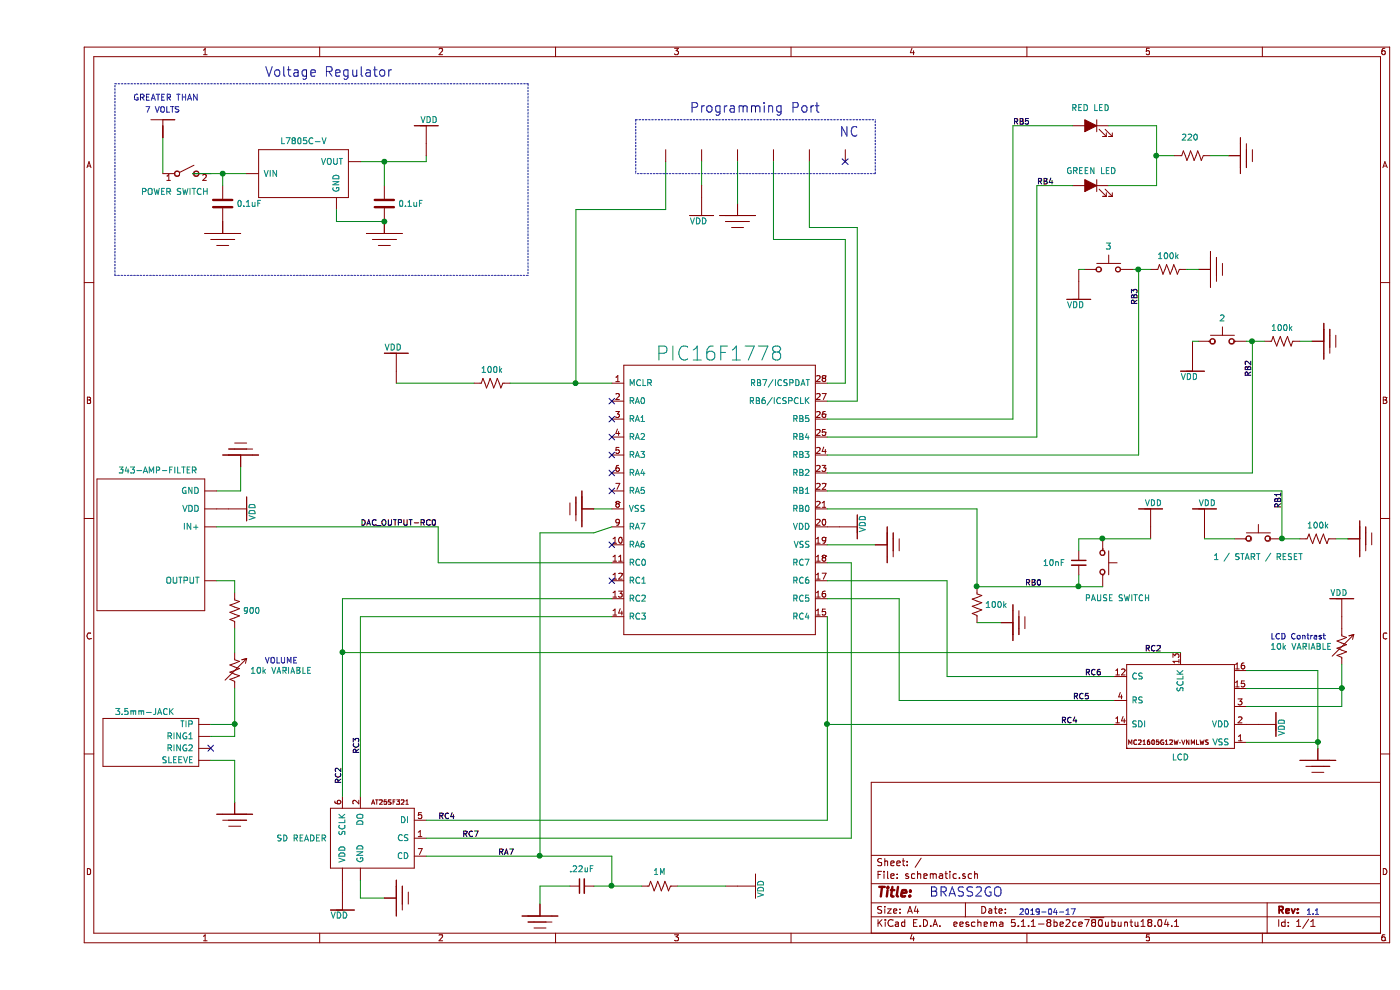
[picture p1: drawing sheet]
EESchema Schematic File Version 4
LIBS:schematic-cache
EELAYER 29 0
EELAYER END
$Descr A4 11693 8268
encoding utf-8
Sheet 1 1
Title ""
Date ""
Rev ""
Comp ""
Comment1 ""
Comment2 ""
Comment3 ""
Comment4 ""
$EndDescr
Wire Wire Line
	1050 1150 1050 1450
Wire Wire Line
	2700 1350 2900 1350
Wire Wire Line
	3250 1350 3250 1300
Text Notes 800  850  0    50   ~ 0
GREATER THAN
$Comp
L schematic-rescue:C-device C1
U 1 1
P 1550 1700
F 0 "C1" H 1665 1746 50  0001 L CNN
F 1 "0.1uF" H 1665 1700 50  0000 L CNN
F 2 "" H 1588 1550 50  0001 C CNN
F 3 "~" H 1550 1700 50  0001 C CNN
	1    1550 1700
	1    0    0    -1  
$EndComp
Connection ~ 1550 1450
Wire Wire Line
	1550 1450 1750 1450
$Comp
L schematic-rescue:C-device C2
U 1 1
P 2900 1700
F 0 "C2" H 3015 1746 50  0001 L CNN
F 1 "0.1uF" H 3015 1700 50  0000 L CNN
F 2 "" H 2938 1550 50  0001 C CNN
F 3 "~" H 2900 1700 50  0001 C CNN
	1    2900 1700
	1    0    0    -1  
$EndComp
Connection ~ 2900 1350
Wire Wire Line
	2900 1350 3250 1350
Text Notes 1900 650  0    79   ~ 0
Voltage Regulator
$Comp
L schematic-rescue:LED_ALT-device D?
U 1 1
P 8800 1050
F 0 "D?" H 8793 1266 50  0001 C CNN
F 1 "RED LED" H 8800 1200 50  0000 C CNN
F 2 "" H 8800 1050 50  0001 C CNN
F 3 "~" H 8800 1050 50  0001 C CNN
	1    8800 1050
	-1   0    0    -1  
$EndComp
$Comp
L schematic-rescue:LED_ALT-device D?
U 1 1
P 8800 1550
F 0 "D?" H 8793 1766 50  0001 C CNN
F 1 "GREEN LED" H 8793 1675 50  0000 C CNN
F 2 "" H 8800 1550 50  0001 C CNN
F 3 "~" H 8800 1550 50  0001 C CNN
	1    8800 1550
	-1   0    0    -1  
$EndComp
$Comp
L schematic-rescue:PIC16F1778-pic U?
U 1 1
P 5700 2900
F 0 "U?" H 5700 2915 50  0001 C CNN
F 1 "PIC16F1778" H 5700 2850 118 0000 C CNN
F 2 "" H 5700 2900 50  0001 C CNN
F 3 "" H 5700 2900 50  0001 C CNN
	1    5700 2900
	1    0    0    -1  
$EndComp
$Comp
L schematic-rescue:L7805C-V-pic U?
U 1 1
P 2250 1350
F 0 "U?" H 2225 1615 50  0001 C CNN
F 1 "L7805C-V" H 2225 1523 50  0000 C CNN
F 2 "" H 2250 1350 50  0001 C CNN
F 3 "" H 2250 1350 50  0001 C CNN
	1    2250 1350
	1    0    0    -1  
$EndComp
$Comp
L schematic-rescue:7V-pic #U0101
U 1 1
P 1050 850
F 0 "#U0101" H 1178 663 50  0001 L CNN
F 1 "7V" H 1000 800 50  0001 L CNN
F 2 "" H 1050 850 50  0001 C CNN
F 3 "" H 1050 850 50  0001 C CNN
	1    1050 850 
	1    0    0    -1  
$EndComp
$Comp
L schematic-rescue:GND-pic #U0102
U 1 1
P 1550 2150
F 0 "#U0102" H 1372 1896 50  0001 R CNN
F 1 "GND" H 1372 1942 50  0001 R CNN
F 2 "" H 1550 2150 50  0001 C CNN
F 3 "" H 1550 2150 50  0001 C CNN
	1    1550 2150
	-1   0    0    1   
$EndComp
$Comp
L schematic-rescue:GND-pic #U0103
U 1 1
P 2900 2150
F 0 "#U0103" H 2722 1896 50  0001 R CNN
F 1 "GND" H 2722 1987 50  0001 R CNN
F 2 "" H 2900 2150 50  0001 C CNN
F 3 "" H 2900 2150 50  0001 C CNN
	1    2900 2150
	-1   0    0    1   
$EndComp
$Comp
L schematic-rescue:VDD-pic #U0104
U 1 1
P 3250 900
F 0 "#U0104" H 3378 663 50  0001 L CNN
F 1 "VDD" H 3200 800 50  0000 L CNN
F 2 "" H 3250 900 50  0001 C CNN
F 3 "" H 3250 900 50  0001 C CNN
	1    3250 900 
	1    0    0    -1  
$EndComp
$Comp
L schematic-rescue:343-AMP-FILTER-pic U?
U 1 1
P 950 3850
F 0 "U?" H 1008 3865 50  0001 C CNN
F 1 "343-AMP-FILTER" H 1008 3773 50  0000 C CNN
F 2 "" H 950 3150 50  0001 C CNN
F 3 "" H 950 3150 50  0001 C CNN
	1    950  3850
	1    0    0    -1  
$EndComp
$Comp
L schematic-rescue:3.5mm-JACK-pic U?
U 1 1
P 900 6200
F 0 "U?" H 523 6159 50  0001 R CNN
F 1 "3.5mm-JACK" H 1150 5950 50  0000 R CNN
F 2 "" H 900 6200 50  0001 C CNN
F 3 "" H 900 6200 50  0001 C CNN
	1    900  6200
	1    0    0    1   
$EndComp
Wire Wire Line
	1550 1450 1550 1550
$Comp
L schematic-rescue:SD-pic U?
U 1 1
P 2800 7000
F 0 "U?" H 2422 7046 50  0001 R CNN
F 1 "SD READER" H 2422 7000 50  0000 R CNN
F 2 "" H 2800 7050 50  0001 C CNN
F 3 "" H 2800 7050 50  0001 C CNN
	1    2800 7000
	1    0    0    -1  
$EndComp
Wire Notes Line
	5000 1000 5000 1450
Wire Notes Line
	7000 1450 7000 1000
Wire Wire Line
	4800 3200 4500 3200
Wire Wire Line
	4500 3200 4500 1750
Wire Wire Line
	4500 1750 5250 1750
Wire Wire Line
	5250 1750 5250 1350
$Comp
L schematic-rescue:MCLR-pic U?
U 1 1
P 5250 1050
F 0 "U?" H 5250 1050 79  0001 C CNN
F 1 "MCLR" H 5250 950 79  0001 C CNN
F 2 "" H 5250 1050 79  0001 C CNN
F 3 "" H 5250 1050 79  0001 C CNN
	1    5250 1050
	1    0    0    -1  
$EndComp
$Comp
L schematic-rescue:MCLR-pic U?
U 1 1
P 5550 1050
F 0 "U?" H 5550 1050 79  0001 C CNN
F 1 "MCLR" H 5550 950 79  0001 C CNN
F 2 "" H 5550 1050 79  0001 C CNN
F 3 "" H 5550 1050 79  0001 C CNN
	1    5550 1050
	1    0    0    -1  
$EndComp
$Comp
L schematic-rescue:MCLR-pic U?
U 1 1
P 5850 1050
F 0 "U?" H 5850 1050 79  0001 C CNN
F 1 "MCLR" H 5850 950 79  0001 C CNN
F 2 "" H 5850 1050 79  0001 C CNN
F 3 "" H 5850 1050 79  0001 C CNN
	1    5850 1050
	1    0    0    -1  
$EndComp
$Comp
L schematic-rescue:MCLR-pic U?
U 1 1
P 6150 1050
F 0 "U?" H 6150 1050 79  0001 C CNN
F 1 "MCLR" H 6150 950 79  0001 C CNN
F 2 "" H 6150 1050 79  0001 C CNN
F 3 "" H 6150 1050 79  0001 C CNN
	1    6150 1050
	1    0    0    -1  
$EndComp
$Comp
L schematic-rescue:MCLR-pic U?
U 1 1
P 6450 1050
F 0 "U?" H 6450 1050 79  0001 C CNN
F 1 "MCLR" H 6450 950 79  0001 C CNN
F 2 "" H 6450 1050 79  0001 C CNN
F 3 "" H 6450 1050 79  0001 C CNN
	1    6450 1050
	1    0    0    -1  
$EndComp
$Comp
L schematic-rescue:MCLR-pic U?
U 1 1
P 6750 1050
F 0 "U?" H 6750 1050 79  0001 C CNN
F 1 "MCLR" H 6750 950 79  0001 C CNN
F 2 "" H 6750 1050 79  0001 C CNN
F 3 "" H 6750 1050 79  0001 C CNN
	1    6750 1050
	1    0    0    -1  
$EndComp
Wire Notes Line
	5000 1000 7000 1000
Wire Notes Line
	7000 1450 5000 1450
Text Notes 5450 950  0    79   ~ 0
Programming Port
Text Notes 6700 1150 0    79   ~ 0
NC
Wire Wire Line
	5550 1350 5550 1550
$Comp
L schematic-rescue:VDD-pic #U0105
U 1 1
P 5550 1950
F 0 "#U0105" H 5423 1621 50  0001 R CNN
F 1 "VDD" H 5600 1850 50  0000 R CNN
F 2 "" H 5550 1950 50  0001 C CNN
F 3 "" H 5550 1950 50  0001 C CNN
	1    5550 1950
	1    0    0    1   
$EndComp
$Comp
L schematic-rescue:GND-pic #U0106
U 1 1
P 5850 2000
F 0 "#U0106" H 5672 1746 50  0001 R CNN
F 1 "GND" H 5850 1850 50  0001 R CNN
F 2 "" H 5850 2000 50  0001 C CNN
F 3 "" H 5850 2000 50  0001 C CNN
	1    5850 2000
	1    0    0    1   
$EndComp
Wire Wire Line
	5850 1350 5850 1700
Wire Wire Line
	6600 3200 6750 3200
Wire Wire Line
	6750 3200 6750 2000
Wire Wire Line
	6750 2000 6150 2000
Wire Wire Line
	6150 2000 6150 1350
Wire Wire Line
	6600 3350 6850 3350
Wire Wire Line
	6850 3350 6850 1900
Wire Wire Line
	6850 1900 6450 1900
Wire Wire Line
	6450 1900 6450 1350
NoConn ~ 6750 1350
Wire Wire Line
	8950 1550 9350 1550
Wire Wire Line
	9350 1050 9350 1300
Wire Wire Line
	9350 1300 9500 1300
Connection ~ 9350 1300
Wire Wire Line
	9350 1300 9350 1550
Wire Wire Line
	8150 1050 8650 1050
Wire Wire Line
	8350 1550 8650 1550
$Comp
L schematic-rescue:R_US-device R?
U 1 1
P 9650 1300
F 0 "R?" V 9855 1300 50  0001 C CNN
F 1 "220 " V 9800 1300 50  0000 C CNN
F 2 "" V 9690 1290 50  0001 C CNN
F 3 "~" H 9650 1300 50  0001 C CNN
	1    9650 1300
	0    -1   -1   0   
$EndComp
$Comp
L schematic-rescue:GND-pic #U0107
U 1 1
P 10250 1300
F 0 "#U0107" H 10072 1046 50  0001 R CNN
F 1 "GND" H 10072 1137 50  0001 R CNN
F 2 "" H 10250 1300 50  0001 C CNN
F 3 "" H 10250 1300 50  0001 C CNN
	1    10250 1300
	0    1    -1   0   
$EndComp
Wire Wire Line
	9800 1300 9950 1300
Text Label 8150 1050 0    47   ~ 0
RB5
Text Label 8350 1550 0    47   ~ 0
RB4
Wire Wire Line
	6600 4100 10400 4100
$Comp
L schematic-rescue:VDD-pic #U0108
U 1 1
P 7000 4400
F 0 "#U0108" V 7046 4278 50  0001 L CNN
F 1 "VDD" H 6950 4300 50  0000 L CNN
F 2 "" H 7000 4400 50  0001 C CNN
F 3 "" H 7000 4400 50  0001 C CNN
	1    7000 4400
	0    1    -1   0   
$EndComp
$Comp
L schematic-rescue:GND-pic #U0109
U 1 1
P 7300 4550
F 0 "#U0109" V 7254 4478 50  0001 L CNN
F 1 "GND" V 7345 4478 50  0001 L CNN
F 2 "" H 7300 4550 50  0001 C CNN
F 3 "" H 7300 4550 50  0001 C CNN
	1    7300 4550
	0    1    1    0   
$EndComp
Wire Wire Line
	6600 4550 7000 4550
Wire Wire Line
	6600 4250 7850 4250
$Comp
L schematic-rescue:C_Small-device C?
U 1 1
P 8700 4700
F 0 "C?" H 8792 4746 50  0001 L CNN
F 1 "10nF" H 8400 4700 50  0000 L CNN
F 2 "" H 8700 4700 50  0001 C CNN
F 3 "~" H 8700 4700 50  0001 C CNN
	1    8700 4700
	1    0    0    -1  
$EndComp
$Comp
L schematic-rescue:SW_Push-Switch SW4
U 1 1
P 8900 4700
F 0 "SW4" V 8900 4850 50  0001 L CNN
F 1 "PAUSE SWITCH" V 8600 4550 50  0000 L CNN
F 2 "" H 8900 4900 50  0001 C CNN
F 3 "~" H 8900 4900 50  0001 C CNN
	1    8900 4700
	0    1    -1   0   
$EndComp
Wire Wire Line
	8900 4500 8700 4500
Wire Wire Line
	8700 4500 8700 4600
Wire Wire Line
	8700 4800 8700 4900
Connection ~ 8700 4900
Wire Wire Line
	8700 4900 8900 4900
$Comp
L schematic-rescue:GND-pic #U0110
U 1 1
P 11250 4500
F 0 "#U0110" V 11250 4428 50  0001 L CNN
F 1 "GND" V 11295 4428 50  0001 L CNN
F 2 "" H 11250 4500 50  0001 C CNN
F 3 "" H 11250 4500 50  0001 C CNN
	1    11250 4500
	0    1    1    0   
$EndComp
$Comp
L schematic-rescue:R_US-device R?
U 1 1
P 10700 4500
F 0 "R?" V 10495 4500 50  0001 C CNN
F 1 "100k" V 10587 4500 50  0000 C CNN
F 2 "" V 10740 4490 50  0001 C CNN
F 3 "~" H 10700 4500 50  0001 C CNN
	1    10700 4500
	0    1    1    0   
$EndComp
Wire Wire Line
	10400 4500 10550 4500
Wire Wire Line
	10850 4500 10950 4500
$Comp
L schematic-rescue:SW_Push-Switch SW1
U 1 1
P 10200 4500
F 0 "SW1" H 10200 4785 50  0001 C CNN
F 1 "1 / START / RESET" H 10200 4350 50  0000 C CNN
F 2 "" H 10200 4700 50  0001 C CNN
F 3 "~" H 10200 4700 50  0001 C CNN
	1    10200 4500
	1    0    0    -1  
$EndComp
Connection ~ 10400 4500
$Comp
L schematic-rescue:VDD-pic #U0111
U 1 1
P 9300 4100
F 0 "#U0111" V 9254 3978 50  0001 L CNN
F 1 "VDD" H 9250 4000 50  0000 L CNN
F 2 "" H 9300 4100 50  0001 C CNN
F 3 "" H 9300 4100 50  0001 C CNN
	1    9300 4100
	1    0    0    -1  
$EndComp
$Comp
L schematic-rescue:VDD-pic #U0112
U 1 1
P 9750 4100
F 0 "#U0112" H 9878 3863 50  0001 L CNN
F 1 "VDD" H 9700 4000 50  0000 L CNN
F 2 "" H 9750 4100 50  0001 C CNN
F 3 "" H 9750 4100 50  0001 C CNN
	1    9750 4100
	1    0    0    -1  
$EndComp
$Comp
L schematic-rescue:GND-pic #U0113
U 1 1
P 10000 2250
F 0 "#U0113" V 10000 2178 50  0001 L CNN
F 1 "GND" V 10045 2178 50  0001 L CNN
F 2 "" H 10000 2250 50  0001 C CNN
F 3 "" H 10000 2250 50  0001 C CNN
	1    10000 2250
	0    1    1    0   
$EndComp
$Comp
L schematic-rescue:R_US-device R?
U 1 1
P 9450 2250
F 0 "R?" V 9245 2250 50  0001 C CNN
F 1 "100k" V 9337 2250 50  0000 C CNN
F 2 "" V 9490 2240 50  0001 C CNN
F 3 "~" H 9450 2250 50  0001 C CNN
	1    9450 2250
	0    1    1    0   
$EndComp
Wire Wire Line
	9600 2250 9700 2250
Wire Wire Line
	6600 3500 8150 3500
Wire Wire Line
	8150 1050 8150 3500
Wire Wire Line
	6600 3650 8350 3650
Wire Wire Line
	9150 2250 9200 2250
$Comp
L schematic-rescue:SW_Push-Switch SW?
U 1 1
P 8950 2250
F 0 "SW?" H 8950 2535 50  0001 C CNN
F 1 "3" H 8950 2443 50  0000 C CNN
F 2 "" H 8950 2450 50  0001 C CNN
F 3 "~" H 8950 2450 50  0001 C CNN
	1    8950 2250
	1    0    0    -1  
$EndComp
$Comp
L schematic-rescue:VDD-pic #U0114
U 1 1
P 8700 2650
F 0 "#U0114" H 8573 2321 50  0001 R CNN
F 1 "VDD" H 8750 2550 50  0000 R CNN
F 2 "" H 8700 2650 50  0001 C CNN
F 3 "" H 8700 2650 50  0001 C CNN
	1    8700 2650
	1    0    0    1   
$EndComp
Connection ~ 9200 2250
Wire Wire Line
	9200 2250 9300 2250
Wire Wire Line
	8700 2250 8750 2250
Wire Wire Line
	6600 3800 9200 3800
Wire Wire Line
	6600 3950 10150 3950
$Comp
L schematic-rescue:GND-pic #u0101
U 1 1
P 1700 3600
F 0 "#u0101" H 1878 3438 50  0001 L CNN
F 1 "GND" H 1878 3392 50  0001 L CNN
F 2 "" H 1700 3600 50  0001 C CNN
F 3 "" H 1700 3600 50  0001 C CNN
	1    1700 3600
	1    0    0    -1  
$EndComp
$Comp
L schematic-rescue:VDD-pic #U0115
U 1 1
P 1900 4250
F 0 "#U0115" V 1946 4128 50  0001 L CNN
F 1 "VDD" H 1800 4150 50  0000 L CNN
F 2 "" H 1900 4250 50  0001 C CNN
F 3 "" H 1900 4250 50  0001 C CNN
	1    1900 4250
	0    1    -1   0   
$EndComp
Wire Wire Line
	1500 4400 3350 4400
Wire Wire Line
	3350 4400 3350 4700
Wire Wire Line
	3350 4700 4800 4700
Text Label 2700 4400 0    47   ~ 0
DAC_OUTPUT-RC0
Wire Wire Line
	1500 4100 1700 4100
Wire Wire Line
	1700 4100 1700 3900
$Comp
L schematic-rescue:R_US-device R?
U 1 1
P 1650 5100
F 0 "R?" H 1718 5146 50  0001 L CNN
F 1 "900" H 1718 5100 50  0000 L CNN
F 2 "" V 1690 5090 50  0001 C CNN
F 3 "~" H 1650 5100 50  0001 C CNN
	1    1650 5100
	1    0    0    -1  
$EndComp
$Comp
L schematic-rescue:R_Variable_US-device R?
U 1 1
P 1650 5600
F 0 "R?" H 1778 5646 50  0001 L CNN
F 1 "10k VARIABLE" H 1778 5600 50  0000 L CNN
F 2 "" V 1580 5600 50  0001 C CNN
F 3 "~" H 1650 5600 50  0001 C CNN
	1    1650 5600
	1    0    0    -1  
$EndComp
Wire Wire Line
	1500 4850 1650 4850
Wire Wire Line
	1650 4850 1650 4950
Wire Wire Line
	1650 5250 1650 5450
Wire Wire Line
	1650 5750 1650 6050
Wire Wire Line
	1650 6150 1450 6150
Wire Wire Line
	1450 6050 1650 6050
Connection ~ 1650 6050
Wire Wire Line
	1650 6050 1650 6150
$Comp
L schematic-rescue:GND-pic #U0116
U 1 1
P 1650 7000
F 0 "#U0116" H 1472 6746 50  0001 R CNN
F 1 "GND" H 1472 6837 50  0001 R CNN
F 2 "" H 1650 7000 50  0001 C CNN
F 3 "" H 1650 7000 50  0001 C CNN
	1    1650 7000
	-1   0    0    1   
$EndComp
Wire Wire Line
	1650 6350 1650 6700
Wire Wire Line
	1450 6350 1650 6350
$Comp
L schematic-rescue:GND-pic #U0117
U 1 1
P 4350 4250
F 0 "#U0117" V 4127 4042 50  0001 C CNN
F 1 "GND" V 4126 4042 50  0001 C CNN
F 2 "" H 4350 4250 50  0001 C CNN
F 3 "" H 4350 4250 50  0001 C CNN
	1    4350 4250
	0    -1   1    0   
$EndComp
Wire Wire Line
	4650 4250 4800 4250
NoConn ~ 4800 3950
NoConn ~ 4800 3800
NoConn ~ 4800 3650
NoConn ~ 4800 3500
NoConn ~ 4800 3350
$Comp
L schematic-rescue:VDD-pic #U0118
U 1 1
P 2550 7750
F 0 "#U0118" H 2423 7421 50  0001 R CNN
F 1 "VDD" H 2600 7650 50  0000 R CNN
F 2 "" H 2550 7750 50  0001 C CNN
F 3 "" H 2550 7750 50  0001 C CNN
	1    2550 7750
	1    0    0    1   
$EndComp
$Comp
L schematic-rescue:GND-pic #U0119
U 1 1
P 3200 7500
F 0 "#U0119" V 3200 7428 50  0001 L CNN
F 1 "GND" V 3245 7428 50  0001 L CNN
F 2 "" H 3200 7500 50  0001 C CNN
F 3 "" H 3200 7500 50  0001 C CNN
	1    3200 7500
	0    1    1    0   
$EndComp
Wire Wire Line
	2700 7350 2700 7500
Wire Wire Line
	2700 7500 2900 7500
Wire Wire Line
	2550 5000 4800 5000
Wire Wire Line
	3250 6850 6600 6850
Wire Wire Line
	3250 7000 6800 7000
Wire Wire Line
	6800 7000 6800 4700
Wire Wire Line
	6800 4700 6600 4700
Wire Wire Line
	2550 5000 2550 5450
Text Notes 1900 5550 0    47   ~ 0
VOLUME
Text Label 8750 5650 0    47   ~ 0
RC6
Text Label 8650 5850 0    47   ~ 0
RC5
Text Label 8550 6050 0    47   ~ 0
RC4
Text Label 2550 6550 1    47   ~ 0
RC2
Text Label 3350 6850 0    47   ~ 0
RC4
Text Label 3550 7000 0    47   ~ 0
RC7
Text Notes 7450 7500 0    79   ~ 0
BRASS2GO
Text Notes 8200 7650 0    47   ~ 0
2019-04-17
$Comp
L schematic-rescue:GND-pic #U0120
U 1 1
P 10950 2850
F 0 "#U0120" V 10950 2778 50  0001 L CNN
F 1 "GND" V 10995 2778 50  0001 L CNN
F 2 "" H 10950 2850 50  0001 C CNN
F 3 "" H 10950 2850 50  0001 C CNN
	1    10950 2850
	0    1    1    0   
$EndComp
$Comp
L schematic-rescue:R_US-device R?
U 1 1
P 10400 2850
F 0 "R?" V 10195 2850 50  0001 C CNN
F 1 "100k" V 10287 2850 50  0000 C CNN
F 2 "" V 10440 2840 50  0001 C CNN
F 3 "~" H 10400 2850 50  0001 C CNN
	1    10400 2850
	0    1    1    0   
$EndComp
Wire Wire Line
	10550 2850 10650 2850
$Comp
L schematic-rescue:SW_Push-Switch SW?
U 1 1
P 9900 2850
F 0 "SW?" H 9900 3135 50  0001 C CNN
F 1 "2" H 9900 3043 50  0000 C CNN
F 2 "" H 9900 3050 50  0001 C CNN
F 3 "~" H 9900 3050 50  0001 C CNN
	1    9900 2850
	1    0    0    -1  
$EndComp
$Comp
L schematic-rescue:VDD-pic #U0121
U 1 1
P 9650 3250
F 0 "#U0121" H 9523 2921 50  0001 R CNN
F 1 "VDD" H 9700 3150 50  0000 R CNN
F 2 "" H 9650 3250 50  0001 C CNN
F 3 "" H 9650 3250 50  0001 C CNN
	1    9650 3250
	1    0    0    1   
$EndComp
Wire Wire Line
	9650 2850 9700 2850
Wire Wire Line
	10100 2850 10150 2850
Wire Wire Line
	9200 2250 9200 3800
Wire Wire Line
	8350 1550 8350 3650
Wire Wire Line
	10150 3950 10150 2850
Connection ~ 10150 2850
Wire Wire Line
	10150 2850 10250 2850
Wire Wire Line
	7850 4250 7850 4900
$Comp
L schematic-rescue:VDD-pic #U0122
U 1 1
P 6150 7400
F 0 "#U0122" V 6104 7278 50  0001 L CNN
F 1 "VDD" H 6100 7300 50  0000 L CNN
F 2 "" H 6150 7400 50  0001 C CNN
F 3 "" H 6150 7400 50  0001 C CNN
	1    6150 7400
	0    1    1    0   
$EndComp
$Comp
L schematic-rescue:GND-pic #U0123
U 1 1
P 4200 7850
F 0 "#U0123" H 4022 7596 50  0001 R CNN
F 1 "GND" H 4022 7687 50  0001 R CNN
F 2 "" H 4200 7850 50  0001 C CNN
F 3 "" H 4200 7850 50  0001 C CNN
	1    4200 7850
	1    0    0    1   
$EndComp
$Comp
L schematic-rescue:R_US-device R?
U 1 1
P 5200 7400
F 0 "R?" V 5405 7400 50  0001 C CNN
F 1 "1M" V 5313 7400 50  0000 C CNN
F 2 "" V 5240 7390 50  0001 C CNN
F 3 "~" H 5200 7400 50  0001 C CNN
	1    5200 7400
	0    -1   -1   0   
$EndComp
$Comp
L schematic-rescue:C_Small-device C?
U 1 1
P 4550 7400
F 0 "C?" V 4779 7400 50  0001 C CNN
F 1 ".22uF" V 4687 7400 50  0000 C CNN
F 2 "" H 4550 7400 50  0001 C CNN
F 3 "~" H 4550 7400 50  0001 C CNN
	1    4550 7400
	0    -1   -1   0   
$EndComp
Wire Wire Line
	5750 7400 5350 7400
Wire Wire Line
	4450 7400 4200 7400
Wire Wire Line
	4200 7400 4200 7550
Wire Wire Line
	4800 7400 4800 7150
Wire Wire Line
	4800 7400 4650 7400
Wire Wire Line
	4800 7400 5050 7400
Connection ~ 4800 7400
Text Label 3850 7150 0    47   ~ 0
RA7
Wire Wire Line
	3250 7150 4200 7150
Connection ~ 4200 7150
Wire Wire Line
	4200 7150 4800 7150
Wire Wire Line
	4650 4450 4800 4400
Wire Wire Line
	4650 4450 4200 4450
Wire Wire Line
	4200 4450 4200 7150
Wire Wire Line
	6600 6050 9000 6050
Wire Wire Line
	7200 5000 7200 5850
Wire Wire Line
	7600 4850 7600 5650
Wire Wire Line
	7200 5850 9000 5850
Wire Wire Line
	7600 5650 9000 5650
Wire Wire Line
	6600 4850 7600 4850
Wire Wire Line
	6600 5000 7200 5000
$Comp
L schematic-rescue:VDD-pic #U0124
U 1 1
P 10900 4850
F 0 "#U0124" H 11028 4613 50  0001 L CNN
F 1 "VDD" H 10800 4750 50  0000 L CNN
F 2 "" H 10900 4850 50  0001 C CNN
F 3 "" H 10900 4850 50  0001 C CNN
	1    10900 4850
	1    0    0    -1  
$EndComp
$Comp
L schematic-rescue:R_Variable_US-device R?
U 1 1
P 10900 5400
F 0 "R?" H 11028 5446 50  0001 L CNN
F 1 "10k VARIABLE" H 10300 5400 50  0000 L CNN
F 2 "" V 10830 5400 50  0001 C CNN
F 3 "~" H 10900 5400 50  0001 C CNN
	1    10900 5400
	1    0    0    -1  
$EndComp
$Comp
L schematic-rescue:GND-pic #U0125
U 1 1
P 10700 6550
F 0 "#U0125" H 10522 6342 50  0001 R CNN
F 1 "GND" H 10522 6387 50  0001 R CNN
F 2 "" H 10700 6550 50  0001 C CNN
F 3 "" H 10700 6550 50  0001 C CNN
	1    10700 6550
	-1   0    0    1   
$EndComp
Wire Wire Line
	10700 6250 10700 6200
$Comp
L schematic-rescue:VDD-pic #U0126
U 1 1
P 10500 6050
F 0 "#U0126" V 10546 5928 50  0001 L CNN
F 1 "VDD" H 10400 5950 50  0000 L CNN
F 2 "" H 10500 6050 50  0001 C CNN
F 3 "" H 10500 6050 50  0001 C CNN
	1    10500 6050
	0    1    -1   0   
$EndComp
Text Notes 10300 5350 0    47   ~ 0
LCD Contrast
Wire Notes Line
	650  700  4100 700 
Wire Notes Line
	4100 700  4100 2300
Wire Notes Line
	4100 2300 650  2300
Wire Notes Line
	650  2300 650  700 
Wire Wire Line
	8950 1050 9350 1050
Wire Wire Line
	8900 4500 9300 4500
Connection ~ 8900 4500
Wire Wire Line
	9750 4500 10000 4500
Wire Wire Line
	10400 4100 10400 4500
Text Label 9200 2550 1    47   ~ 0
RB3
Text Label 10150 3150 1    47   ~ 0
RB2
Text Label 10400 4250 1    47   ~ 0
RB1
Text Label 8250 4900 0    47   ~ 0
RB0
$Comp
L schematic-rescue:VDD-pic #U0127
U 1 1
P 3000 2800
F 0 "#U0127" H 3128 2563 50  0001 L CNN
F 1 "VDD" H 2900 2700 50  0000 L CNN
F 2 "" H 3000 2800 50  0001 C CNN
F 3 "" H 3000 2800 50  0001 C CNN
	1    3000 2800
	1    0    0    -1  
$EndComp
$Comp
L schematic-rescue:R_US-device R?
U 1 1
P 3800 3200
F 0 "R?" V 3595 3200 50  0001 C CNN
F 1 "100k" V 3687 3200 50  0000 C CNN
F 2 "" V 3840 3190 50  0001 C CNN
F 3 "~" H 3800 3200 50  0001 C CNN
	1    3800 3200
	0    1    1    0   
$EndComp
Wire Wire Line
	3000 3200 3650 3200
Wire Wire Line
	3950 3200 4500 3200
Connection ~ 4500 3200
Text Notes 900  950  0    47   ~ 0
7 VOLTS
Wire Wire Line
	2500 1750 2500 1850
Wire Wire Line
	2500 1850 2900 1850
Connection ~ 2900 1850
Wire Wire Line
	2900 1350 2900 1550
NoConn ~ 4800 4100
NoConn ~ 4800 4550
NoConn ~ 4800 4850
Text Notes 10600 7650 0    47   ~ 0
1.1
$Comp
L schematic-rescue:LCD U?
U 1 1
P 9550 5900
F 0 "U?" H 9550 5477 50  0001 C CNN
F 1 "LCD" H 9550 5477 50  0000 C CNN
F 2 "" H 9550 5900 50  0001 C CNN
F 3 "" H 9550 5900 50  0001 C CNN
	1    9550 5900
	-1   0    0    -1  
$EndComp
Wire Wire Line
	6600 5150 6600 6050
Connection ~ 6600 6050
Wire Wire Line
	6600 6050 6600 6850
Text Label 2700 6300 1    47   ~ 0
RC3
Text Label 9250 5450 0    47   ~ 0
RC2
Wire Wire Line
	2700 5150 4800 5150
Wire Wire Line
	2550 5450 2700 5450
Connection ~ 2550 5450
Wire Wire Line
	2550 5450 2550 6650
Wire Wire Line
	2700 5450 9550 5450
Wire Wire Line
	2700 5150 2700 6650
$Comp
L schematic-rescue:R_US-device R?
U 1 1
P 7850 5050
F 0 "R?" H 7918 5096 50  0001 L CNN
F 1 "100k" H 7918 5050 50  0000 L CNN
F 2 "" V 7890 5040 50  0001 C CNN
F 3 "" H 7850 5050 50  0001 C CNN
	1    7850 5050
	1    0    0    -1  
$EndComp
Connection ~ 7850 4900
$Comp
L schematic-rescue:GND-pic #U0128
U 1 1
P 8350 5200
F 0 "#U0128" V 8396 5128 50  0001 L CNN
F 1 "GND-pic" V 8305 5128 50  0001 L CNN
F 2 "" H 8350 5200 50  0001 C CNN
F 3 "" H 8350 5200 50  0001 C CNN
	1    8350 5200
	0    1    -1   0   
$EndComp
Wire Wire Line
	8050 5200 7850 5200
Wire Wire Line
	7850 4900 8700 4900
Wire Wire Line
	10100 6200 10700 6200
Connection ~ 10700 6200
Wire Wire Line
	10900 5900 10100 5900
NoConn ~ 1450 6250
Wire Wire Line
	10900 5550 10900 5750
Wire Wire Line
	10700 5600 10100 5600
Wire Wire Line
	10700 5600 10700 6200
Wire Wire Line
	10100 5750 10900 5750
Connection ~ 10900 5750
Wire Wire Line
	10900 5750 10900 5900
$Comp
L Switch:SW_SPST SW?
U 1 1
P 1250 1450
F 0 "SW?" H 1250 1685 50  0001 C CNN
F 1 "POWER SWITCH" H 1150 1300 50  0000 C CNN
F 2 "" H 1250 1450 50  0001 C CNN
F 3 "~" H 1250 1450 50  0001 C CNN
	1    1250 1450
	1    0    0    -1  
$EndComp
Wire Wire Line
	1300 1450 1550 1450
$EndSCHEMATC
